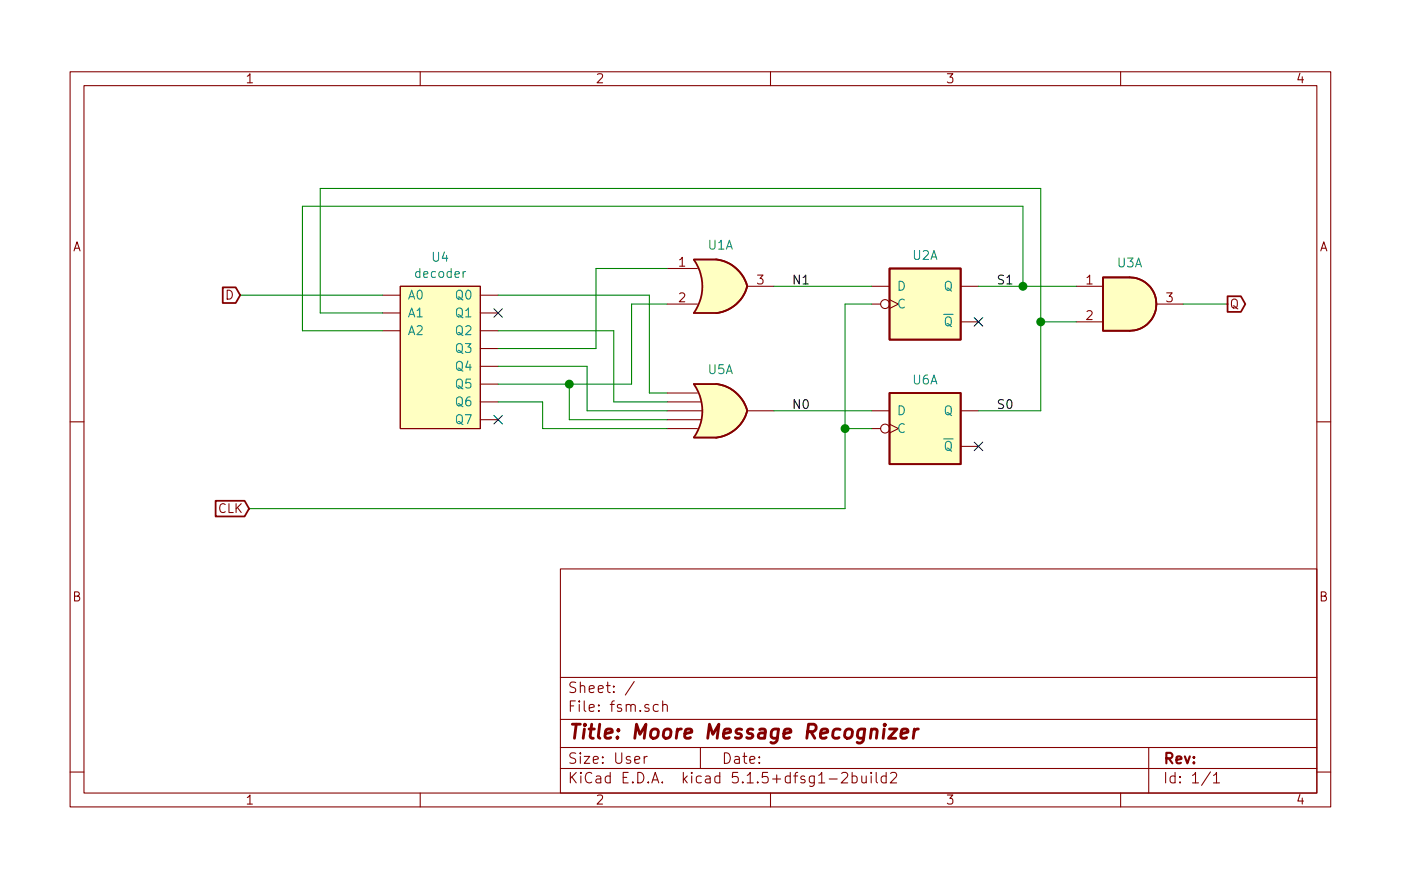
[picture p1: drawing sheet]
EESchema Schematic File Version 4
EELAYER 30 0
EELAYER END
$Descr User 7874 4921
encoding utf-8
Sheet 1 1
Title "Moore Message Recognizer"
Date ""
Rev ""
Comp ""
Comment1 ""
Comment2 ""
Comment3 ""
Comment4 ""
$EndDescr
$Comp
L jb-symbol:decoder U4
U 1 1
P 2450 1750
F 0 "U4" H 2475 2065 50  0000 C CNN
F 1 "decoder" H 2475 1974 50  0000 C CNN
F 2 "" H 2450 2400 50  0001 C CNN
F 3 "" H 2450 2400 50  0001 C CNN
	1    2450 1750
	1    0    0    -1  
$EndComp
$Comp
L JWlib:D_LATCH_FE U2
U 1 1
P 5200 1700
F 0 "U2" H 5200 1975 50  0000 C CNN
F 1 "D_LATCH_FE" H 5200 1976 50  0001 C CNN
F 2 "" H 5200 1700 50  0001 C CNN
F 3 "74xx/74hc_hct74.pdf" H 5200 1700 50  0001 C CNN
	1    5200 1700
	1    0    0    -1  
$EndComp
$Comp
L JWlib:D_LATCH_FE U6
U 1 1
P 5200 2400
F 0 "U6" H 5200 2675 50  0000 C CNN
F 1 "D_LATCH_FE" H 5200 2676 50  0001 C CNN
F 2 "" H 5200 2400 50  0001 C CNN
F 3 "74xx/74hc_hct74.pdf" H 5200 2400 50  0001 C CNN
	1    5200 2400
	1    0    0    -1  
$EndComp
$Comp
L JWlib:5-in_OR U5
U 1 1
P 4050 2300
F 0 "U5" H 4050 2533 50  0000 C CNN
F 1 "5-in_OR" H 4050 2534 50  0001 C CNN
F 2 "" H 4050 2300 50  0001 C CNN
F 3 "" H 4050 2300 50  0001 C CNN
	1    4050 2300
	1    0    0    -1  
$EndComp
$Comp
L 74xx:74LS32 U1
U 1 1
P 4050 1600
F 0 "U1" H 4050 1833 50  0000 C CNN
F 1 "74LS32" H 4050 1834 50  0001 C CNN
F 2 "" H 4050 1600 50  0001 C CNN
F 3 "http://www.ti.com/lit/gpn/sn74LS32" H 4050 1600 50  0001 C CNN
	1    4050 1600
	1    0    0    -1  
$EndComp
Wire Wire Line
	2800 1950 3350 1950
Wire Wire Line
	3350 1950 3350 1500
Wire Wire Line
	3350 1500 3750 1500
Wire Wire Line
	3750 1700 3550 1700
Wire Wire Line
	3550 1700 3550 2150
Wire Wire Line
	3550 2150 3200 2150
Wire Wire Line
	2800 1650 3650 1650
Wire Wire Line
	3650 1650 3650 2200
Wire Wire Line
	3650 2200 3750 2200
Wire Wire Line
	3750 2250 3450 2250
Wire Wire Line
	3450 2250 3450 1850
Wire Wire Line
	3450 1850 2800 1850
Wire Wire Line
	3300 2300 3300 2050
Wire Wire Line
	3300 2050 2800 2050
Wire Wire Line
	3750 2350 3200 2350
Wire Wire Line
	3200 2350 3200 2150
Connection ~ 3200 2150
Wire Wire Line
	3200 2150 2800 2150
Wire Wire Line
	3300 2300 3750 2300
Wire Wire Line
	3750 2400 3050 2400
Wire Wire Line
	3050 2400 3050 2250
Wire Wire Line
	3050 2250 2800 2250
NoConn ~ 2800 2350
NoConn ~ 2800 1750
Wire Wire Line
	4350 1600 4900 1600
Wire Wire Line
	4350 2300 4900 2300
Text Label 4450 1600 0    50   ~ 0
N1
Text Label 4450 2300 0    50   ~ 0
N0
Wire Wire Line
	4900 1700 4750 1700
Wire Wire Line
	4750 1700 4750 2400
Wire Wire Line
	4750 2850 1400 2850
Wire Wire Line
	4900 2400 4750 2400
Connection ~ 4750 2400
Wire Wire Line
	4750 2400 4750 2850
Wire Wire Line
	5500 1600 5750 1600
Wire Wire Line
	5750 1600 5750 1150
Wire Wire Line
	5750 1150 1700 1150
Wire Wire Line
	1700 1150 1700 1850
Wire Wire Line
	1700 1850 2150 1850
Text Label 5600 1600 0    50   ~ 0
S1
Wire Wire Line
	5500 2300 5850 2300
Wire Wire Line
	5850 2300 5850 1800
Wire Wire Line
	5850 1050 1800 1050
Wire Wire Line
	1800 1050 1800 1750
Wire Wire Line
	1800 1750 2150 1750
Text Label 5600 2300 0    50   ~ 0
S0
NoConn ~ 5500 2500
NoConn ~ 5500 1800
Wire Wire Line
	2150 1650 1350 1650
Text GLabel 1350 1650 0    50   Input ~ 0
D
Text GLabel 1400 2850 0    50   Input ~ 0
CLK
$Comp
L 74xx:74LS09 U3
U 1 1
P 6350 1700
F 0 "U3" H 6350 1933 50  0000 C CNN
F 1 "74LS09" H 6350 1934 50  0001 C CNN
F 2 "" H 6350 1700 50  0001 C CNN
F 3 "http://www.ti.com/lit/gpn/sn74LS09" H 6350 1700 50  0001 C CNN
	1    6350 1700
	1    0    0    -1  
$EndComp
Wire Wire Line
	5750 1600 6050 1600
Connection ~ 5750 1600
Wire Wire Line
	6050 1800 5850 1800
Connection ~ 5850 1800
Wire Wire Line
	5850 1800 5850 1050
Wire Wire Line
	6650 1700 6900 1700
Text GLabel 6900 1700 2    50   Output ~ 0
Q
$EndSCHEMATC
